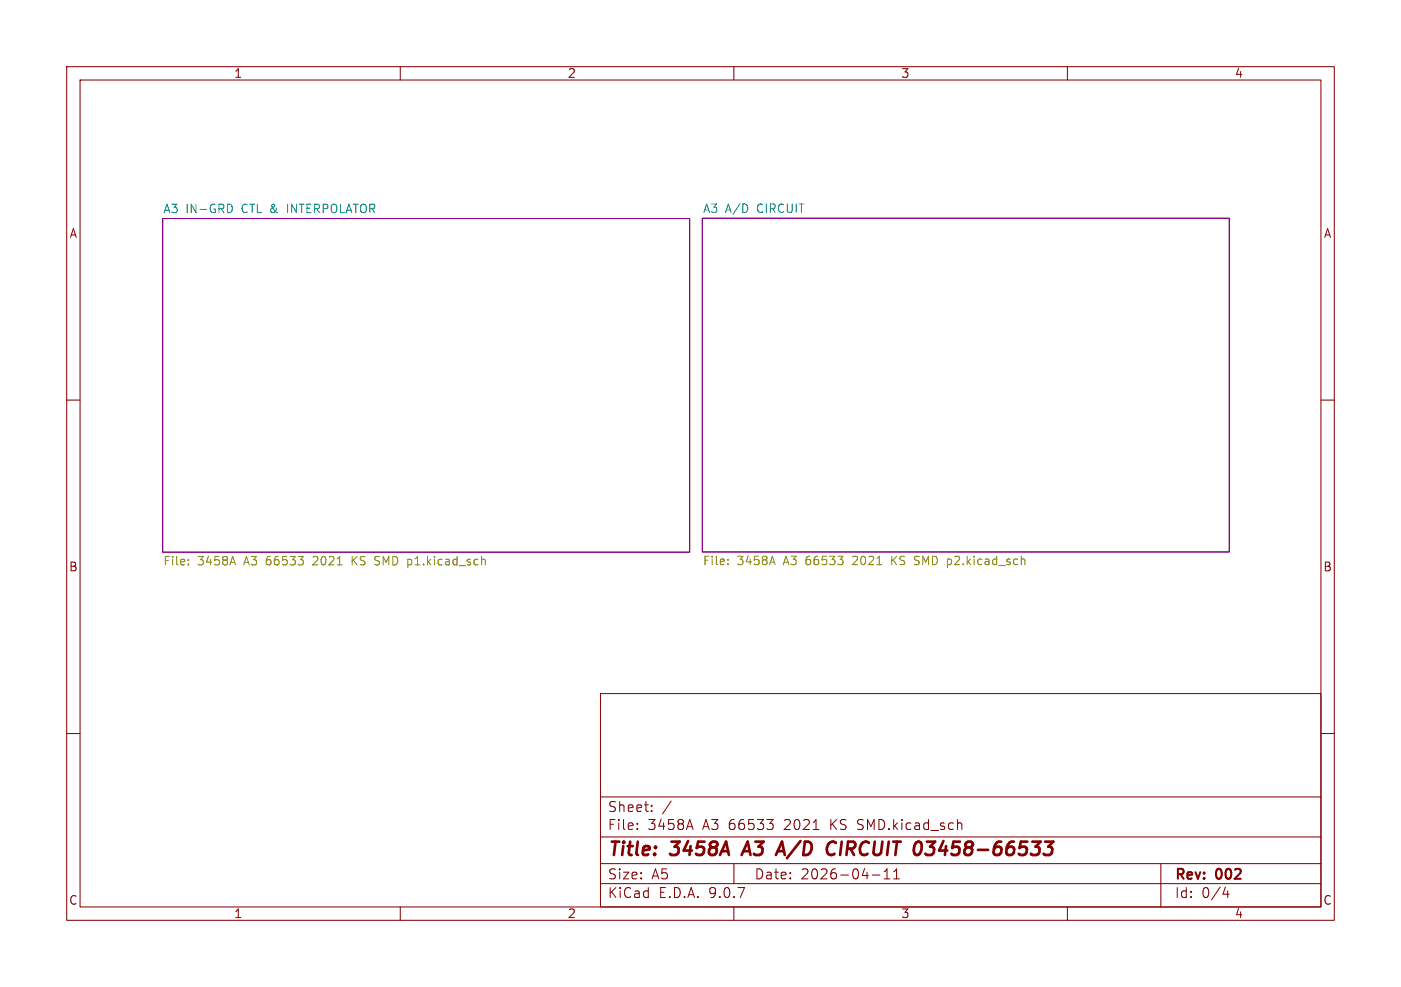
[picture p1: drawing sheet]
<svg xmlns="http://www.w3.org/2000/svg" width="210mm" height="148mm" viewBox="0 0 210 148" stroke-linecap="round" stroke-linejoin="round" font-family="sans-serif">
<g fill="none" stroke="#840000" stroke-width=".15">
<path d="M10 10h190v128h-190zM12 12h186v124h-186zM60 10v2M110 10v2M160 10v2M10 60h2M198 60h2M10 110h2M90 104h108v32h-108zM90 119.5h108M198 110h2M60 136v2"/>
<path d="M90 132.5h108M90 129.5h108M90 125.5h108M95.5 124.2v.2M95.5 123.5v.1M97.7 121.5v.2M97.7 120.8v.1M100.6 120.1l-1.3 1.9M103.4 122.9l.5 1.5M110 136v2M110 129.5v3M115 122.9h.9l-.5 .6"/>
<path d="M115.8 123.6v.6M130.8 131.2h1.1M132.5 131.8h.9M132.5 130.7l.5-.4v1.5M134 131.8h.8M134 130.7l.4-.4v1.5M160 136v2M174 129.5v6.5M183.7 133l-.4 1.1h1M184 133.6v1"/>
</g>
<path d="M112.1 126.2l-.9 2M116.3 128.2l.9-2 .4 2M116.6 127.6h.9M124.1 127.9a.67 .67 0 0 0 1 .1M125.3 126.4a.73 .73 0 0 0-1.2 .3M138.9 126.2h1.3l-.8 .8h.3M139 128.2h.5M156.7 126.2h1.2l-.8 .8M157.6 127.1l.1 .3-.1 .6" fill="none" stroke="#840000" stroke-width=".4"/>
<path d="M24.4 32.8h79v50h-79zM105.3 32.7h79v50.1h-79z" fill="none" stroke="#840084" stroke-width=".15"/>
<path d="M34.6 30.7l.2 .5v.4l-.2 .2" fill="none" stroke="#008484" stroke-width=".15"/>
<g fill="none" stroke="#848400" stroke-width=".15">
<path d="M28.2 84.6v.1M28.2 83.9v.1M52.8 83.4v1.3M53.5 83.4l-.7 .8M56.2 84.7h.5M56.3 84l.4 .1M56.7 83.4l-.4 .1M109.1 84.6v.1M109.1 83.9v.1M133.7 83.4v1.3M134.4 83.4l-.7 .7M137.1 84.6l.4 .1"/>
<path d="M137.2 84l.3 .1M137.6 83.4l-.4 .1"/>
</g>
<g font-size="2.8" fill="#840000">
<text x="91" y="128.9">Title:</text>
<text x="100.7" y="128.9">3458A</text>
<text x="112.3" y="128.9">A3</text>
<text x="118.3" y="128.9">A/D</text>
<text x="126.4" y="128.9">CIRCUIT</text>
<text x="140.2" y="128.9">03458-66533</text>
</g>
<g font-size="2.1" fill="#840000">
<text x="91" y="124.7">File:</text>
<text x="91" y="122">Sheet:</text>
<text x="97.1" y="124.7">3458A</text>
<text x="105.4" y="124.7">A3</text>
<text x="109.4" y="124.7">66533</text>
<text x="117.9" y="124.7">2021</text>
<text x="124.9" y="124.7">KS SMD.kicad_sch</text>
<text x="91" y="134.9">KiCad</text>
<text x="91" y="132.1">Size:</text>
<text x="97.7" y="132.1">A5</text>
<text x="98.7" y="134.9">E.D.A.</text>
<text x="106.3" y="134.9">9.0.7</text>
<text x="113" y="132.1">Date:</text>
<text x="120" y="132.1">2026-04-11</text>
<text x="176" y="132.3">Rev:</text>
<text x="176" y="134.9">Id:</text>
<text x="180.1" y="134.9">0/4</text>
<text x="182.4" y="132.3">002</text>
</g>
<g font-size="1.8" fill="#840000">
<text x="35" y="11.9">1</text>
<text x="85" y="11.9">2</text>
<text x="135" y="11.9">3</text>
<text x="185" y="11.9">4</text>
<text x="10.3" y="35.9">A</text>
<text x="198.4" y="35.9">A</text>
<text x="10.3" y="85.9">B</text>
<text x="198.3" y="85.9">B</text>
<text x="10.3" y="135.9">C</text>
<text x="35" y="137.9">1</text>
<text x="85" y="137.9">2</text>
<text x="135" y="137.9">3</text>
<text x="185" y="137.9">4</text>
<text x="198.3" y="135.9">C</text>
</g>
<g font-size="1.8" fill="#008484">
<text x="24.4" y="32.1">A3</text>
<text x="27.9" y="32.1">IN-GRD</text>
<text x="36.3" y="32.1">CTL &amp;</text>
<text x="43.5" y="32.1">INTERPOLATOR</text>
<text x="105.3" y="32">A3</text>
<text x="108.7" y="32">A/D</text>
<text x="113.6" y="32">CIRCUIT</text>
</g>
<g font-size="1.8" fill="#848400">
<text x="24.4" y="85.1">File:</text>
<text x="29.6" y="85.1">3458A</text>
<text x="36.7" y="85.1">A3</text>
<text x="40.2" y="85.1">66533</text>
<text x="47.4" y="85.1">2021</text>
<text x="53.4" y="85.1">KS</text>
<text x="57.1" y="85.1">SMD p1.kicad_sch</text>
<text x="105.3" y="85.1">File:</text>
<text x="110.5" y="85.1">3458A</text>
<text x="117.6" y="85.1">A3</text>
<text x="121.1" y="85.1">66533</text>
<text x="128.3" y="85.1">2021</text>
<text x="134.3" y="85.1">KS</text>
<text x="137.9" y="85.1">SMD p2.kicad_sch</text>
</g>
</svg>
